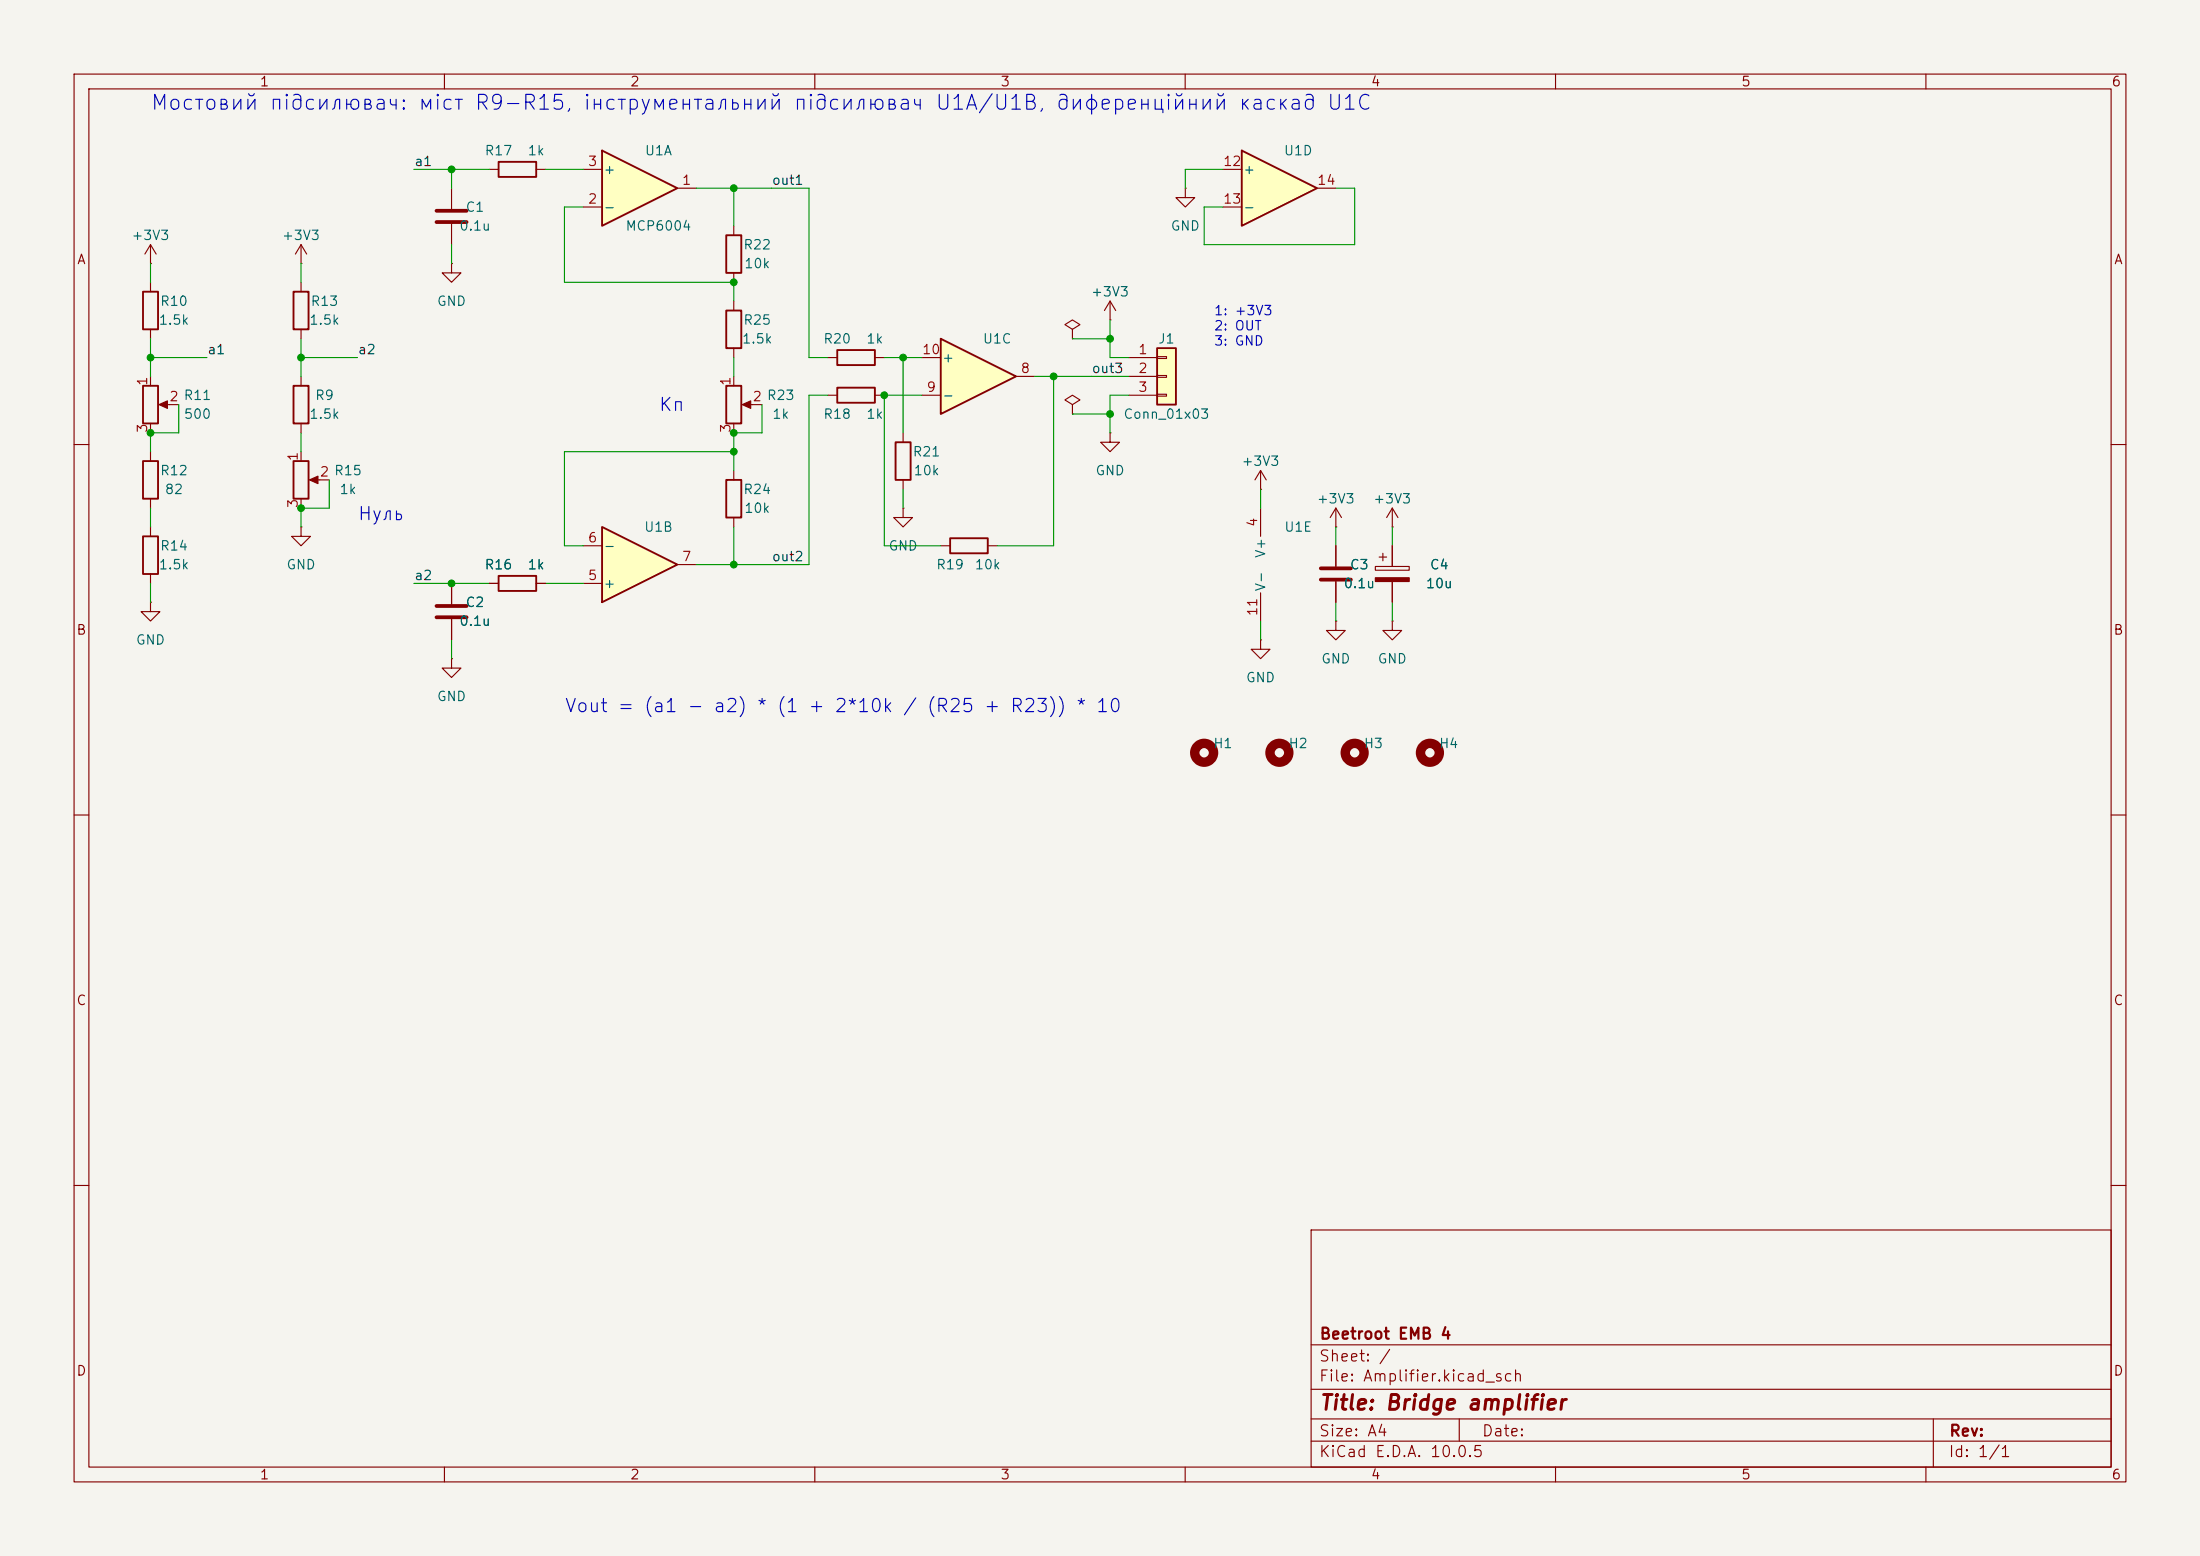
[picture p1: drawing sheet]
<svg xmlns="http://www.w3.org/2000/svg" width="297mm" height="210mm" viewBox="0 0 297 210" stroke-linecap="round" stroke-linejoin="round" font-family="sans-serif">
<path d="M0 0h297v210h-297z" fill="#f5f4ef" stroke="#f5f4ef" stroke-width=".14"/>
<g fill="none" stroke="#840000" stroke-width=".15">
<path d="M10 10h277v190h-277zM12 12h273v186h-273zM60 10v2M110 10v2M160 10v2M210 10v2M260 10v2M99.1 30.5v1.3M99.1 36.8v1.3M160 25.4v1.3h1.3l-1.3 1.2-1.3-1.2h1.3M160 25.4h.1M40.6 50.8v1.3"/>
<path d="M40.6 57.2v1.2M10 60h2M40.6 71.1v1.3h1.3l-1.3 1.3-1.2-1.3h1.2M40.6 71.1h.1M40.6 61v1.2M40.6 67.3v1.3M42.2 64.8h2.2M170.2 66h.1M170.2 63.5l-.8 1.3M170.2 63.5l.7 1.3M170.2 63.5v2.5M285 60h2"/>
<path d="M180.3 83.8v1.3h1.3l-1.3 1.3-1.2-1.3h1.2M180.3 83.8h.1M188 83.8v1.3h1.2l-1.2 1.3-1.3-1.3h1.3M188 83.8h.1M10 110h2M285 110h2M10 160h2M177 166h108v32h-108zM285 160h2M60 198v2M110 198v2M160 198v2"/>
<path d="M177 194.5h108M177 191.5h108M177 187.5h108M177 181.5h108M197 191.5v3M210 198v2M260 198v2M261 191.5v6.5"/>
</g>
<path d="M98 31.8h2.1v5h-2.1zM39.6 52.1h2.1v5.1h-2.1zM39.6 62.2h2.1v5.1h-2.1z" fill="none" stroke="#840000" stroke-width=".25"/>
<path d="M41.8 64.8l1.1-.5v1z" fill="#840000" stroke="#840000" stroke-width=".15"/>
<g fill="none" stroke="#840000" stroke-width="1.3">
<circle cx="172.7" cy="101.6" r="1.27"/>
<circle cx="182.9" cy="101.6" r="1.27"/>
<circle cx="193" cy="101.6" r="1.27"/>
</g>
<path d="M156.2 47h2.5v7.6h-2.5z" fill="#ffffc2"/>
<path d="M19.3 39.4h2v5.1h-2zM39.6 39.4h2.1v5.1h-2.1zM156.2 47h2.5v7.6h-2.5zM67.3 77.7h5.1v2.1h-5.1z" fill="none" stroke="#840000" stroke-width=".25"/>
<g fill="none" stroke="#840000" stroke-width=".15">
<path d="M20.3 35.6h.1M20.3 33l-.7 1.3M20.3 33l.8 1.3M20.3 33v2.6M20.3 38.1v1.3M40.6 35.6h.1M40.6 33l-.7 1.3M40.6 33l.8 1.3M40.6 33v2.6M40.6 38.1v1.3M61 35.6v1.2h1.2l-1.2 1.3-1.3-1.3h1.3M61 35.6h.1"/>
<path d="M20.3 44.5v1.2M40.6 44.5v1.2M149.9 43.2h.1M149.9 40.6l-.8 1.3M149.9 40.6l.7 1.3M149.9 40.6v2.6M152.4 48.3h3.8M152.4 50.8h3.8M152.4 53.3h3.8M156.2 48.1h1.3v.3h-1.3zM156.2 50.7h1.3v.2h-1.3zM156.2 53.2h1.3v.3h-1.3z"/>
<path d="M61 78.7v2.8M66 78.7h1.3M72.4 78.7h1.3M170.2 68.6v3.8M180.3 71.1h.1M180.3 68.6v2.5M180.3 73.7v2.8M180.3 78.5v2.8M180.3 68.6l-.7 1.3M180.3 68.6l.8 1.3M185.7 76.5h4.5v.5h-4.5zM186.2 75.2h1"/>
<path d="M186.7 74.7v1M188 71.1h.1M188 68.6v2.5M188 73.7v2.8M188 78.5v2.8M188 68.6l-.8 1.3M188 68.6l.7 1.3M61 88.9v1.3h1.2l-1.2 1.2-1.3-1.2h1.3M61 88.9h.1M61 83.6v2.8M170.2 80v3.8"/>
</g>
<path d="M178.3 76.7h4.1M178.3 78.2h4.1M58.9 81.8h4.1M58.9 83.3h4.1" fill="none" stroke="#840000" stroke-width=".51"/>
<path d="M185.7 78h4.5v.5h-4.5z" fill="#840000" stroke="#840000" stroke-width=".15"/>
<path d="M81.3 71.1l10.1 5.1-10.1 5.1z" fill="#ffffc2"/>
<path d="M19.3 52.1h2v5.1h-2zM120.9 59.7h2v5.1h-2zM19.3 62.2h2v5.1h-2zM19.3 72.4h2v5.1h-2zM81.3 71.1l10.1 5.1-10.1 5.1zM128.3 72.6h5v2.1h-5z" fill="none" stroke="#840000" stroke-width=".25"/>
<g fill="none" stroke="#840000" stroke-width=".15">
<path d="M20.3 50.8v1.3M20.3 57.2v1.2M21.8 54.6h2.3M121.9 58.4v1.3M144.8 54.6l1-.6-1-.7-1 .7 1 .6v1.3M144.8 55.9h.1M144.8 44.5l1-.7-1-.6-1 .6 1 .7v1.2M144.8 45.7h.1M149.9 58.4v1.3h1.2l-1.2 1.3-1.3-1.3h1.3M149.9 58.4h.1M20.3 61v1.2M20.3 67.3v1.3"/>
<path d="M20.3 71.1v1.3M20.3 77.5v1.2M78.7 78.7h2.6M78.7 73.7h2.6M91.4 76.2h2.6M121.9 68.6v1.3h1.3l-1.3 1.2-1.3-1.2h1.3M121.9 68.6h.1M121.9 64.8v1.2M127 73.7h1.3M133.3 73.7h1.3M20.3 81.3v1.3h1.3l-1.3 1.2-1.3-1.2h1.3M20.3 81.3h.1"/>
</g>
<path d="M21.5 54.6l1.1-.5v1z" fill="#840000" stroke="#840000" stroke-width=".15"/>
<path d="M127 45.7l10.2 5.1-10.2 5.1z" fill="#ffffc2"/>
<path d="M98 52.1h2.1v5.1h-2.1zM127 45.7l10.2 5.1-10.2 5.1zM98 64.8h2.1v5.1h-2.1z" fill="none" stroke="#840000" stroke-width=".25"/>
<path d="M99.1 50.8v1.3M99.1 57.2v1.2M100.6 54.6h2.3M124.5 53.3h2.5M124.5 48.3h2.5M137.2 50.8h2.5M99.1 63.5v1.3M99.1 69.9v1.2M170.2 86.4v1.2h1.2l-1.2 1.3-1.3-1.3h1.3M170.2 86.4h.1" fill="none" stroke="#840000" stroke-width=".15"/>
<path d="M100.2 54.6l1.1-.5v1z" fill="#840000" stroke="#840000" stroke-width=".15"/>
<circle cx="162.6" cy="101.6" r="1.27" fill="none" stroke="#840000" stroke-width="1.3"/>
<path d="M167.6 20.3l10.2 5.1-10.2 5.1z" fill="#ffffc2"/>
<path d="M67.3 21.8h5.1v2.1h-5.1zM167.6 20.3l10.2 5.1-10.2 5.1z" fill="none" stroke="#840000" stroke-width=".25"/>
<path d="M66 22.9h1.3M72.4 22.9h1.3M165.1 22.9h2.5M165.1 27.9h2.5M177.8 25.4h2.5" fill="none" stroke="#840000" stroke-width=".15"/>
<path d="M81.3 20.3l10.1 5.1-10.1 5.1z" fill="#ffffc2"/>
<path d="M81.3 20.3l10.1 5.1-10.1 5.1zM98 41.9h2.1v5.1h-2.1zM113 52.3h5.1v2.1h-5.1zM113 47.2h5.1v2.1h-5.1z" fill="none" stroke="#840000" stroke-width=".25"/>
<g fill="none" stroke="#840000" stroke-width=".15">
<path d="M61 25.4v2.8M61 30.2v2.8M78.7 27.9h2.6M78.7 22.9h2.6M91.4 25.4h2.6M99.1 40.6v1.3M99.1 47v1.3M111.8 53.3h1.2M111.8 48.3h1.2M118.1 53.3h1.3M118.1 48.3h1.3M61 78.7v2.8"/>
<path d="M66 78.7h1.3M72.4 78.7h1.3M180.3 73.7v2.8M180.3 78.5v2.8M188 73.7v2.8M188 78.5v2.8M61 83.6v2.8"/>
</g>
<path d="M58.9 28.4h4.1M58.9 30h4.1" fill="none" stroke="#840000" stroke-width=".51"/>
<g fill="none" stroke="#009600" stroke-width=".15">
<path d="M20.3 35.6v2.5M40.6 35.6v2.5M55.9 22.9h10.1M61 22.9v2.5M61 33v2.6M73.7 22.9h5M78.7 27.9h-2.5v10.2h22.9v2.5M94 25.4h15.2v22.9h2.6M99.1 25.4v5.1M165.1 22.9h-5.1v2.5M180.3 25.4h2.6v7.6h-20.3v-5.1h2.5M20.3 48.3h7.6"/>
<path d="M20.3 45.7v5.1M24.1 54.6v3.8h-3.8v2.6M40.6 48.3h7.7M40.6 45.7v5.1M40.6 58.4v2.6M99.1 48.3v2.5M102.9 54.6v3.8h-3.8v5.1M111.8 53.3h-2.6v22.9h-15.2M119.4 48.3h5.1M121.9 48.3v10.1M124.5 53.3h-5.1v20.4h7.6M139.7 50.8h12.7"/>
<path d="M142.2 50.8v22.9h-7.6M144.8 45.7h5.1M144.8 55.9h5.1M149.9 43.2v5.1h2.5M152.4 53.3h-2.5v5.1M20.3 68.6v2.5M20.3 78.7v2.6M44.4 64.8v3.8h-3.8v2.5M55.9 78.7h10.1M73.7 78.7h5M99.1 71.1v5.1M99.1 61h-22.9v12.7h2.5"/>
<path d="M121.9 66v2.6M170.2 66v2.6M180.3 71.1v2.6M188 71.1v2.6M61 86.4v2.5M170.2 83.8v2.6M180.3 81.3v2.5M188 81.3v2.5"/>
</g>
<g fill="#009600" stroke="#009600" stroke-width=".14">
<circle cx="40.6" cy="68.6" r=".46"/>
<circle cx="40.6" cy="48.3" r=".46"/>
<circle cx="61" cy="78.7" r=".46"/>
<circle cx="20.3" cy="48.3" r=".46"/>
<circle cx="20.3" cy="58.4" r=".46"/>
<circle cx="99.1" cy="58.4" r=".46"/>
<circle cx="99.1" cy="38.1" r=".46"/>
<circle cx="61" cy="22.9" r=".46"/>
<circle cx="99.1" cy="25.4" r=".46"/>
<circle cx="99.1" cy="61" r=".46"/>
<circle cx="121.9" cy="48.3" r=".46"/>
<circle cx="149.9" cy="45.7" r=".46"/>
<circle cx="119.4" cy="53.3" r=".46"/>
<circle cx="142.2" cy="50.8" r=".46"/>
<circle cx="149.9" cy="55.9" r=".46"/>
<circle cx="99.1" cy="76.2" r=".46"/>
</g>
<text font-size="2" fill="#0000c2" x="20.2" y="15.3">Мостовий підсилювач: міст R9-R15, інструментальний підсилювач U1A/U1B, диференційний каскад U1C</text>
<text font-size="2" fill="#840000" x="178" y="190.8">Title: Bridge amplifier</text>
<g font-size="1.8" fill="#0000c2">
<text x="88.8" y="55.9">Кп</text>
<text x="48.2" y="70.7">Нуль</text>
<text x="76.1" y="96.6">Vout = (a1 - a2) * (1 + 2*10k / (R25 + R23)) * 10</text>
</g>
<g font-size="1.5" fill="#840000">
<text x="178" y="184.1">Sheet: /</text>
<text x="178" y="181.1">Beetroot EMB 4</text>
<text x="178" y="186.8">File: Amplifier.kicad_sch</text>
<text x="178" y="197">KiCad E.D.A. 10.0.5</text>
<text x="178" y="194.2">Size: A4</text>
<text x="200" y="194.2">Date:</text>
<text x="263" y="197">Id: 1/1</text>
<text x="263" y="194.2">Rev:</text>
</g>
<g font-size="1.3" fill="#840000">
<text x="35" y="12">1</text>
<text x="85" y="12">2</text>
<text x="135" y="12">3</text>
<text x="185" y="12">4</text>
<text x="235" y="12">5</text>
<text x="285" y="12">6</text>
<text x="10.3" y="36">A</text>
<text x="285.3" y="36">A</text>
<text x="10.2" y="86">B</text>
<text x="285.2" y="86">B</text>
<text x="10.2" y="136">C</text>
<text x="285.2" y="136">C</text>
<text x="10.2" y="186">D</text>
<text x="285.2" y="186">D</text>
<text x="35" y="200">1</text>
<text x="85" y="200">2</text>
<text x="135" y="200">3</text>
<text x="185" y="200">4</text>
<text x="235" y="200">5</text>
<text x="285" y="200">6</text>
</g>
<g font-size="1.3" fill="#0f0f0f">
<text x="55.9" y="22.7">a1</text>
<text x="104.1" y="25.3">out1</text>
<text x="27.9" y="48.1">a1</text>
<text x="48.2" y="48.1">a2</text>
<text x="147.3" y="50.7">out3</text>
<text x="104.1" y="76.1">out2</text>
<text x="55.9" y="78.6">a2</text>
</g>
<g font-size="1.3" fill="#006464">
<text x="65.3" y="21.3">R17</text>
<text x="71.1" y="21.3">1k</text>
<text x="81.4" y="23.8">+</text>
<text x="87" y="21.3">U1A</text>
<text x="167.7" y="23.8">+</text>
<text x="173.2" y="21.3">U1D</text>
<text x="62.8" y="28.9">C1</text>
<text x="81.4" y="28.9">-</text>
<text x="167.7" y="28.9">-</text>
<text x="17.7" y="32.7">+3V3</text>
<text x="38" y="32.7">+3V3</text>
<text x="61.9" y="31.4">0.1u</text>
<text x="84.4" y="31.4">MCP6004</text>
<text x="100.3" y="34">R22</text>
<text x="158" y="31.4">GND</text>
<text x="21.5" y="41.6">R10</text>
<text x="41.8" y="41.6">R13</text>
<text x="58.9" y="41.6">GND</text>
<text x="100.4" y="36.5">10k</text>
<text x="147.2" y="40.3">+3V3</text>
<text x="21.3" y="44.1">1.5k</text>
<text x="41.7" y="44.1">1.5k</text>
<text x="100.1" y="46.7">1.5k</text>
<text x="100.3" y="44.1">R25</text>
<text x="111.1" y="46.7">R20</text>
<text x="116.9" y="46.7">1k</text>
<text x="132.6" y="46.7">U1C</text>
<text x="156.3" y="46.7">J1</text>
<text x="127.1" y="49.2">+</text>
<text x="24.7" y="56.8">500</text>
<text x="41.7" y="56.8">1.5k</text>
<text x="42.4" y="54.3">R9</text>
<text x="104.2" y="56.8">1k</text>
<text x="111.1" y="56.8">R18</text>
<text x="116.9" y="56.8">1k</text>
<text x="127.1" y="54.3">-</text>
<text x="151.6" y="56.8">Conn_01x03</text>
<text x="21.5" y="64.5">R12</text>
<text x="123.1" y="61.9">R21</text>
<text x="123.2" y="64.5">10k</text>
<text x="147.8" y="64.5">GND</text>
<text x="167.5" y="63.2">+3V3</text>
<text x="22.2" y="67">82</text>
<text x="45.7" y="67">1k</text>
<text x="100.3" y="67">R24</text>
<text x="100.4" y="69.5">10k</text>
<text x="177.7" y="68.3">+3V3</text>
<text x="185.3" y="68.3">+3V3</text>
<text x="21.3" y="77.2">1.5k</text>
<text x="21.5" y="74.6">R14</text>
<text x="38.6" y="77.2">GND</text>
<text x="65.3" y="77.2">R16</text>
<text x="71.1" y="77.2">1k</text>
<text x="81.4" y="74.6">-</text>
<text x="86.9" y="72.1">U1B</text>
<text x="119.9" y="74.6">GND</text>
<text x="126.3" y="77.2">R19</text>
<text x="131.5" y="77.2">10k</text>
<text x="171.1" y="75.4" transform="rotate(-90 171.1 75.4)">V+</text>
<text x="173.3" y="72.1">U1E</text>
<text x="182.1" y="77.2">C3</text>
<text x="192.9" y="77.2">C4</text>
<text x="62.8" y="82.2">C2</text>
<text x="81.4" y="79.7">+</text>
<text x="171.1" y="79.9" transform="rotate(-90 171.1 79.9)">V-</text>
<text x="181.3" y="79.7">0.1u</text>
<text x="192.4" y="79.7">10u</text>
<text x="18.3" y="87.3">GND</text>
<text x="61.9" y="84.8">0.1u</text>
<text x="178.3" y="89.9">GND</text>
<text x="185.9" y="89.9">GND</text>
<text x="58.9" y="94.9">GND</text>
<text x="168.1" y="92.4">GND</text>
<text x="163.7" y="101.3">H1</text>
<text x="173.9" y="101.3">H2</text>
<text x="184" y="101.3">H3</text>
<text x="194.2" y="101.3">H4</text>
</g>
<g font-size="1.3" fill="#a90000">
<text x="79.3" y="22.7">3</text>
<text x="165" y="22.7">12</text>
<text x="79.3" y="27.8">2</text>
<text x="92" y="25.3">1</text>
<text x="165" y="27.8">13</text>
<text x="177.7" y="25.3">14</text>
<text x="20.2" y="52.2" transform="rotate(-90 20.2 52.2)">1</text>
<text x="98.9" y="52.2" transform="rotate(-90 98.9 52.2)">1</text>
<text x="124.4" y="48.1">10</text>
<text x="125" y="53.2">9</text>
<text x="137.7" y="50.7">8</text>
<text x="153.6" y="48.1">1</text>
<text x="153.6" y="50.7">2</text>
<text x="153.6" y="53.2">3</text>
<text x="20.2" y="58.5" transform="rotate(-90 20.2 58.5)">3</text>
<text x="22.8" y="54.5">2 R11</text>
<text x="98.9" y="58.5" transform="rotate(-90 98.9 58.5)">3</text>
<text x="101.5" y="54.5">2 R23</text>
<text x="40.5" y="62.3" transform="rotate(-90 40.5 62.3)">1</text>
<text x="43.1" y="64.6">2 R15</text>
<text x="40.5" y="68.7" transform="rotate(-90 40.5 68.7)">3</text>
<text x="170" y="71.2" transform="rotate(-90 170 71.2)">4</text>
<text x="79.3" y="73.5">6</text>
<text x="92" y="76.1">7</text>
<text x="79.3" y="78.6">5</text>
<text x="170" y="83.3" transform="rotate(-90 170 83.3)">11</text>
</g>
<g font-size="1.3" fill="#0000c2">
<text x="163.8" y="42.9">1: +3V3</text>
<text x="163.8" y="44.9">2: OUT</text>
<text x="163.8" y="47">3: GND</text>
</g>
</svg>
